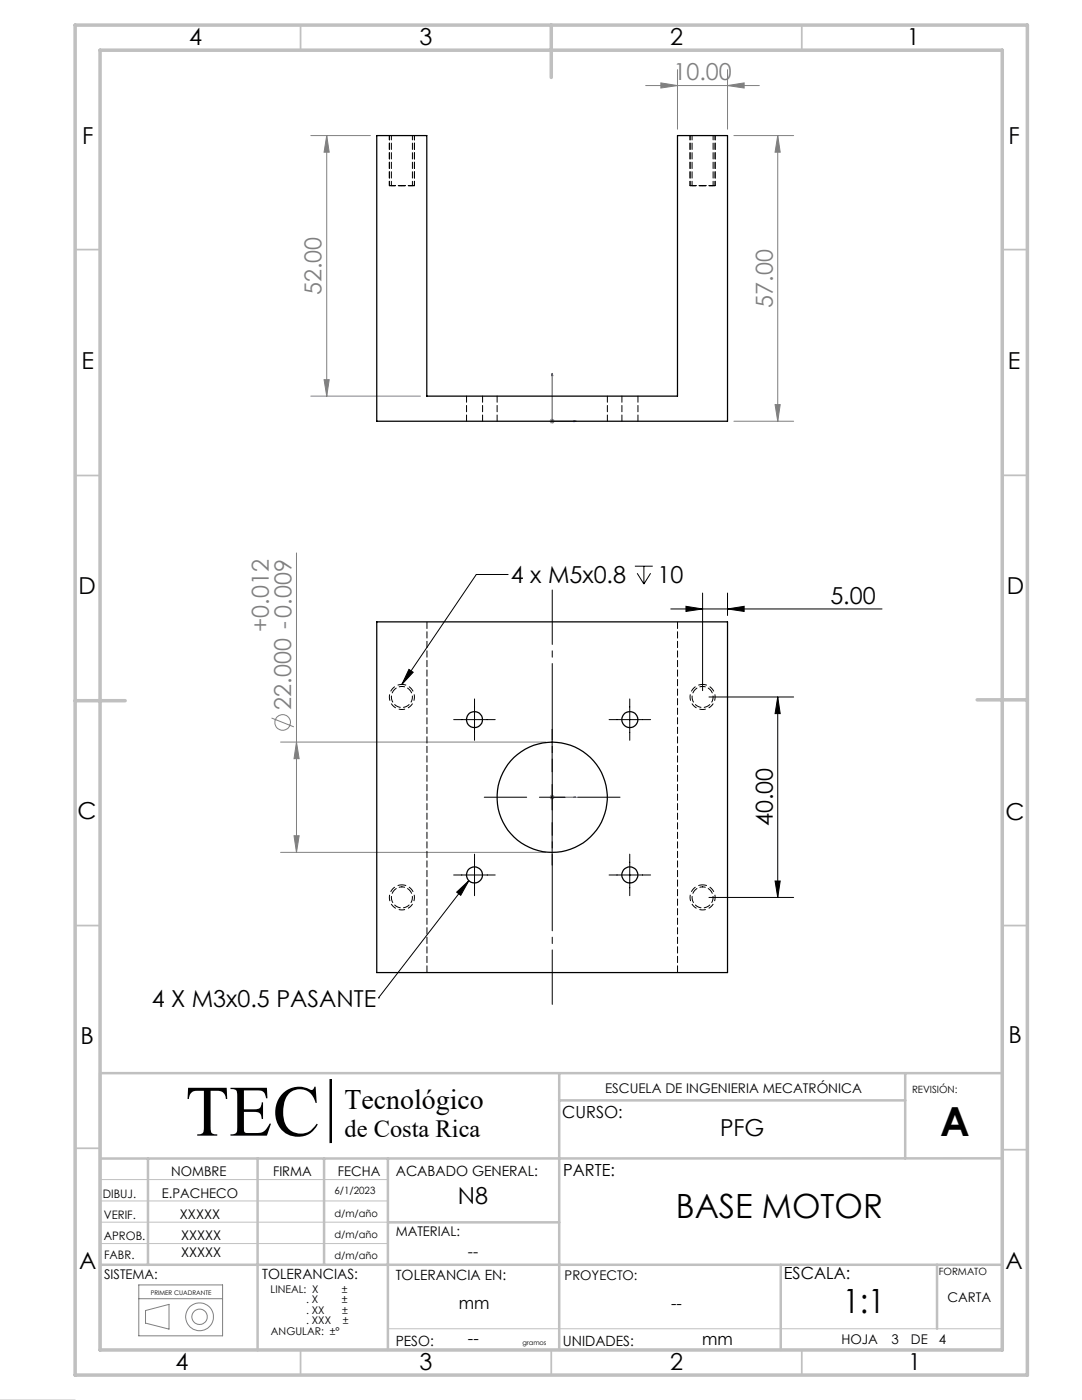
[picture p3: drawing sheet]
<svg xmlns="http://www.w3.org/2000/svg" width="216mm" height="279mm" viewBox="0 0 216 279" stroke-linecap="round" stroke-linejoin="round" font-family="sans-serif">
<g fill="none" stroke="#808080" stroke-width=".2">
<path d="M128.8 17.1h22.7M131.9 16.5l3.3 .6-3.3 .5zM135.2 13.9v11.9M145.2 17.1l3.3-.6v1.1zM145.2 13.9v11.9M62 27.1h11.9M65.2 27.1v52M65.2 27.1l.5 3.3h-1zM146.4 27.1h12M155.2 27.1l.5 3.3h-1zM155.2 27.1v57M62 79.1h21.9"/>
<path d="M64.7 75.8h1l-.5 3.3zM109.7 84.1h1M109.8 83.7l.7 .7M110.2 83.6v1M110.5 83.7l-.7 .7M146.4 84.1h12M154.7 80.8h1l-.5 3.3zM59.2 110.3v59.8M54.2 143.3l4.4 1.8M56 148.1h52.9M59.2 148.1l.5 3.3h-1zM109.7 159.1h1"/>
<path d="M109.8 158.8l.7 .7M110.2 158.6v1M110.5 158.8l-.7 .7M56 170.1h52.9M58.7 166.8h1l-.5 3.3zM65.8 215.4h.3v12.6h-.3zM27.7 259.2h16.7M27.7 256.4h16.7v10.2h-16.7zM29 261.5l4.7-1.2v5l-4.7-1.2z"/>
<circle cx="56.4" cy="144.2" r="1.55"/>
<circle cx="39.8" cy="262.8" r="1.53"/>
<circle cx="39.8" cy="262.8" r="2.78"/>
</g>
<g fill="none" stroke="#000" stroke-width=".2">
<path d="M101.4 114.7h-6.4l-14.8 21.9M126.7 113h3.5M127.1 114.4l1.4 2.2M128.5 113v3.6M129.8 114.4l-1.3 2.2M140.2 118.4v19.4M145.2 118.4v4.4M81.6 133.6l.8 .6-2.2 2.4zM94.7 139.5v8.2M125.7 139.5v8.2M133.8 121.5h42.2M136.9 121l3.3 .5-3.3 .5z"/>
<path d="M141.5 139.1h16.9M145.2 121.5l3.3-.5v1zM155.2 139.1l.5 3.3h-1zM155.2 139.1v40M90.5 143.6h8.3M96.6 159.1h8.5M107.6 159.1h5.1M110.2 145.6v8.4M110.2 156.6v5M115.3 159.1h8.4M121.5 143.6h8.3M90.5 174.6h8.3"/>
<path d="M91.1 178l2.5-2.2-1.7 2.9zM93.6 175.8l-18.1 23.3M94.7 170.5v8.3M110.2 164.2v8.4M121.5 174.6h8.3M125.7 170.5v8.3M141.5 179.1h16.9M154.7 175.8h1l-.5 3.3zM75.5 199.1h.1M65.8 215.4v12.6"/>
</g>
<path d="M20 214.2h180v55.2h-180M20 239.7h57.4M20 235.4h57.4M20 243.9h57.4M20 248.2h57.4M0 279.4h15M77.4 265.2h122.6" fill="none" stroke="#c0c0c0" stroke-width=".2"/>
<g fill="none" stroke="#c0c0c0" stroke-width=".35">
<path d="M60 5v5M160 5v5M15 49.8h5M200 49.8h5M15 94.9h5M200 94.9h5M15 184.7h5M200 184.7h5M15 229.2h5M200 229.4h5M60 269.4v5M110 269.4v5"/>
<path d="M160 269.4v5"/>
</g>
<g fill="none" stroke="#c0c0c0" stroke-width=".5">
<path d="M111.5 219.6h69.1M111.6 214.2v55.2M180.6 214.2v17M200 214.2h-180v55.2M29.5 231.2v21.2M51.4 231.2v38.3M64.7 231.2v21.2M77.4 231.2v38.2M200 231.2h-180M20 252.4h180M77.4 243.9h34.2M155.8 252.4v17"/>
<path d="M187 252.4v12.8"/>
</g>
<path d="M15 5h190v269.4h-190zM20 10h180v259.4h-180zM110 5v10.5M15 139.8h10M195 139.7h10" fill="none" stroke="#c0c0c0" stroke-width=".7"/>
<path d="M66 215.4v12.6" fill="none" stroke="#000" stroke-width=".39"/>
<path d="M110.2 74.5v9.6h4.8M110.2 74.5l.1 .5h-.2zM114.5 84l.5 .1-.5 .1zM110.1 159.1h.2zM110.2 159.1h.1M110.2 159.1h4.8M115 159.1h-.5h.5" fill="none" stroke="#00f" stroke-width=".2"/>
<path d="M80.2 136.6a2.5 2.5 0 0 0-2.2 3.7 2.5 2.5 0 0 0 4.3 .2 2.5 2.5 0 0 0-1.9-3.9h-.2M140.2 136.6a2.5 2.5 0 0 0-2.2 3.7 2.5 2.5 0 0 0 4.3 .2 2.5 2.5 0 0 0-1.9-3.9h-.2M80.2 176.6a2.5 2.5 0 0 0-2.2 3.7 2.5 2.5 0 0 0 4.3 .2 2.5 2.5 0 0 0-1.9-3.9h-.2M140.2 176.6a2.5 2.5 0 0 0-2.2 3.7 2.5 2.5 0 0 0 4.3 .2 2.5 2.5 0 0 0-1.9-3.9h-.2" fill="none" stroke="#000" stroke-width=".2" stroke-dasharray="1.3 .6" stroke-dashoffset=".4" stroke-linecap="butt"/>
<path d="M110.2 200.4v-82.7" fill="none" stroke="#000" stroke-width=".2" stroke-dasharray="15.2 1.3 1.3 1.3" stroke-dashoffset="4.4"/>
<path d="M77.7 27.1v9.9M82.7 27.1v9.9M137.7 27.1v9.9M142.7 27.1v9.9" fill="none" stroke="#000" stroke-width=".2" stroke-dasharray="1.3 .6" stroke-dashoffset=".4"/>
<path d="M77.7 37h5M137.7 37h5" fill="none" stroke="#000" stroke-width=".2" stroke-dasharray="1.3 .6"/>
<g fill="#00f">
<path d="M114.5 159.1h.5zM110.1 159.1h.2z"/>
<path d="M114.5 84l.5 .1-.5 .1zM110.2 74.5l.1 .5h-.2z"/>
</g>
<g fill="#000">
<path d="M136.9 121l3.3 .5-3.3 .5zM145.2 121.5l3.3-.5v1z"/>
<path d="M155.2 139.1l.5 3.3h-1zM154.7 175.8h1l-.5 3.3z"/>
</g>
<g fill="#808080">
<path d="M131.9 16.5l3.3 .6-3.3 .5zM145.2 17.1l3.3-.6v1.1z"/>
<path d="M155.2 27.1l.5 3.3h-1zM154.7 80.8h1l-.5 3.3z"/>
<path d="M65.2 27.1l.5 3.3h-1zM64.7 75.8h1l-.5 3.3zM59.2 148.1l.5 3.3h-1zM58.7 166.8h1l-.5 3.3z"/>
</g>
<path d="M81.6 133.6l.8 .6-2.2 2.4zM91.1 178l2.5-2.2-1.7 2.9z" fill="#000"/>
<g fill="none" stroke="#000" stroke-width=".25">
<path d="M75.2 27.1h10v52h50v-52h10v57h-70zM75.2 124.1h70v70h-70z"/>
<circle cx="94.7" cy="143.6" r="1.6"/>
<circle cx="110.2" cy="159.1" r="11"/>
<circle cx="125.7" cy="143.6" r="1.59"/>
<circle cx="94.7" cy="174.6" r="1.61"/>
<circle cx="125.7" cy="174.6" r="1.6"/>
</g>
<path d="M78.1 37h2.1M80.2 37h2.1M138.1 37h2.1M140.2 37h2.1" fill="none" stroke="#000" stroke-width=".2" stroke-dasharray="1.3 .6" stroke-dashoffset=".5"/>
<path d="M78.1 27.1v9.9M82.3 37v-9.9M138.1 27.1v9.9M142.3 37v-9.9" fill="none" stroke="#000" stroke-width=".2" stroke-dasharray="1.3 .6" stroke-dashoffset=".4"/>
<path d="M93.1 79v5M99.2 79v5M124.1 79v5M96.3 84.1v-5M121.2 84.1v-5M127.3 84.1v-5" fill="none" stroke="#000" stroke-width=".2" stroke-dasharray="1.3 .6"/>
<path d="M85.2 124.1v70M135.2 194.1v-70" fill="none" stroke="#000" stroke-width=".2" stroke-dasharray="1.3 .6" stroke-dashoffset="-.1"/>
<path d="M80.2 137a2.1 2.1 0 0 1 1.9 3 2.1 2.1 0 0 1-3.6 .4 2.1 2.1 0 0 1 1.3-3.4h.4M140.2 137a2.1 2.1 0 0 1 1.9 3 2.1 2.1 0 0 1-3.6 .4 2.1 2.1 0 0 1 1.3-3.4h.4M80.2 177a2.1 2.1 0 0 1 1.9 3 2.1 2.1 0 0 1-3.6 .4 2.1 2.1 0 0 1 1.3-3.4h.4M140.2 177a2.1 2.1 0 0 1 1.9 3 2.1 2.1 0 0 1-3.6 .4 2.1 2.1 0 0 1 1.3-3.4h.4" fill="none" stroke="#000" stroke-width=".2" stroke-dasharray="1.3 .6" stroke-dashoffset=".7"/>
<text font-size="14.4" x="37" y="226.6">TEC</text>
<text font-size="8" x="187.6" y="226.7">A</text>
<g font-size="6.7">
<text x="134.9" y="243.2">BASE MOTOR</text>
<text x="168.1" y="262.1">1:1</text>
</g>
<text font-size="5.6" x="68.8" y="221.3">Tecnológico</text>
<text font-size="4.9" x="68.8" y="226.9">de Costa Rica</text>
<g font-size="4.7">
<text x="37.7" y="9">4</text>
<text x="83.7" y="9">3</text>
<text x="133.7" y="9">2</text>
<text x="180.9" y="9">1</text>
<text x="16.4" y="28.7">F</text>
<text x="201.3" y="28.7">F</text>
<text x="16.3" y="73.6">E</text>
<text x="201.1" y="73.6">E</text>
<text x="15.7" y="118.5">D</text>
<text x="101.9" y="116.4">4 x M5x0.8</text>
<text x="131.2" y="116.4">10</text>
<text x="200.9" y="118.5">D</text>
<text x="165.7" y="120.5">5.00</text>
<text x="15.5" y="163.4">C</text>
<text x="154.2" y="164.9" transform="rotate(-90 154.2 164.9)">40.00</text>
<text x="200.6" y="163.7">C</text>
<text x="30.3" y="200.9">4 X M3x0.5 PASANTE</text>
<text x="16.1" y="208.3">B</text>
<text x="201.2" y="208.1">B</text>
<text x="143.7" y="226.7">PFG</text>
<text x="91.4" y="240.3">N8</text>
<text x="15.8" y="253.2">A</text>
<text x="200.7" y="253.3">A</text>
<text x="35" y="273.4">4</text>
<text x="83.7" y="273.4">3</text>
<text x="133.7" y="273.4">2</text>
<text x="181.2" y="273.4">1</text>
</g>
<g font-size="4.7" fill="#808080">
<text x="134.4" y="16">10.00</text>
<text x="64.2" y="58.9" transform="rotate(-90 64.2 58.9)">52.00</text>
<text x="154.2" y="61.4" transform="rotate(-90 154.2 61.4)">57.00</text>
<text x="53.7" y="126.1" transform="rotate(-90 53.7 126.1)">+0.012</text>
<text x="58.1" y="141.6" transform="rotate(-90 58.1 141.6)">22.000 -0.009</text>
</g>
<g font-size="3.3">
<text x="112.2" y="223">CURSO:</text>
<text x="112.4" y="234.6">PARTE:</text>
<text x="156.4" y="255.3">ESCALA:</text>
<text x="91.6" y="261.3">mm</text>
<text x="133.9" y="261.3">--</text>
<text x="93.4" y="268.2">--</text>
<text x="140.1" y="268.5">mm</text>
</g>
<text font-size="3.2" x="93.4" y="250.9">--</text>
<g font-size="2.8">
<text x="79" y="234.7">ACABADO GENERAL:</text>
<text x="52.3" y="255.3">TOLERANCIAS:</text>
<text x="79" y="255.4">TOLERANCIA EN:</text>
<text x="79" y="268.5">PESO:</text>
<text x="112.3" y="268.5">UNIDADES:</text>
</g>
<g font-size="2.7">
<text x="120.7" y="218.1">ESCUELA DE INGENIERIA MECATRÓNICA</text>
<text x="32.3" y="239.1">E.PACHECO</text>
<text x="34.1" y="234.6">NOMBRE</text>
<text x="54.5" y="234.6">FIRMA</text>
<text x="67.4" y="234.6">FECHA</text>
<text x="35.9" y="243.2">XXXXX</text>
<text x="36.1" y="250.9">XXXXX</text>
<text x="36.1" y="247.4">XXXXX</text>
<text x="79" y="246.8">MATERIAL:</text>
<text x="20.8" y="255.2">SISTEMA:</text>
<text x="112.7" y="255.4">PROYECTO:</text>
<text x="189.1" y="259.9">CARTA</text>
<text x="167.9" y="268.2">HOJA</text>
<text x="177.9" y="268.3">3</text>
<text x="181.8" y="268.2">DE</text>
<text x="187.4" y="268.3">4</text>
</g>
<g font-size="2.3">
<text x="20.5" y="239.1">DIBUJ.</text>
<text x="20.7" y="243.4">VERIF.</text>
<text x="20.7" y="247.4">APROB.</text>
<text x="20.8" y="251.2">FABR.</text>
</g>
<g font-size="2.1">
<text x="54" y="258">LINEAL: X</text>
<text x="68.2" y="258">±</text>
<text x="61.1" y="262.2">. XX</text>
<text x="61.1" y="260.1">. X</text>
<text x="68.2" y="260.1">±</text>
<text x="68.3" y="262.2">±</text>
<text x="54.1" y="266.4">ANGULAR: ±°</text>
<text x="61.1" y="264.3">. XXX</text>
<text x="68.4" y="264.3">±</text>
</g>
<g font-size="2">
<text x="182" y="218.1">REVISIÓN:</text>
<text x="66.7" y="238.4">6/1/2023</text>
<text x="66.7" y="242.8">d/m/año</text>
<text x="66.7" y="247.1">d/m/año</text>
<text x="66.7" y="251.2">d/m/año</text>
<text x="187.3" y="254.4">FORMATO</text>
</g>
<g font-size="1.3">
<text x="30.1" y="258.4">PRIMER CUADRANTE</text>
<text x="104.2" y="268.5">gramos</text>
</g>
</svg>
